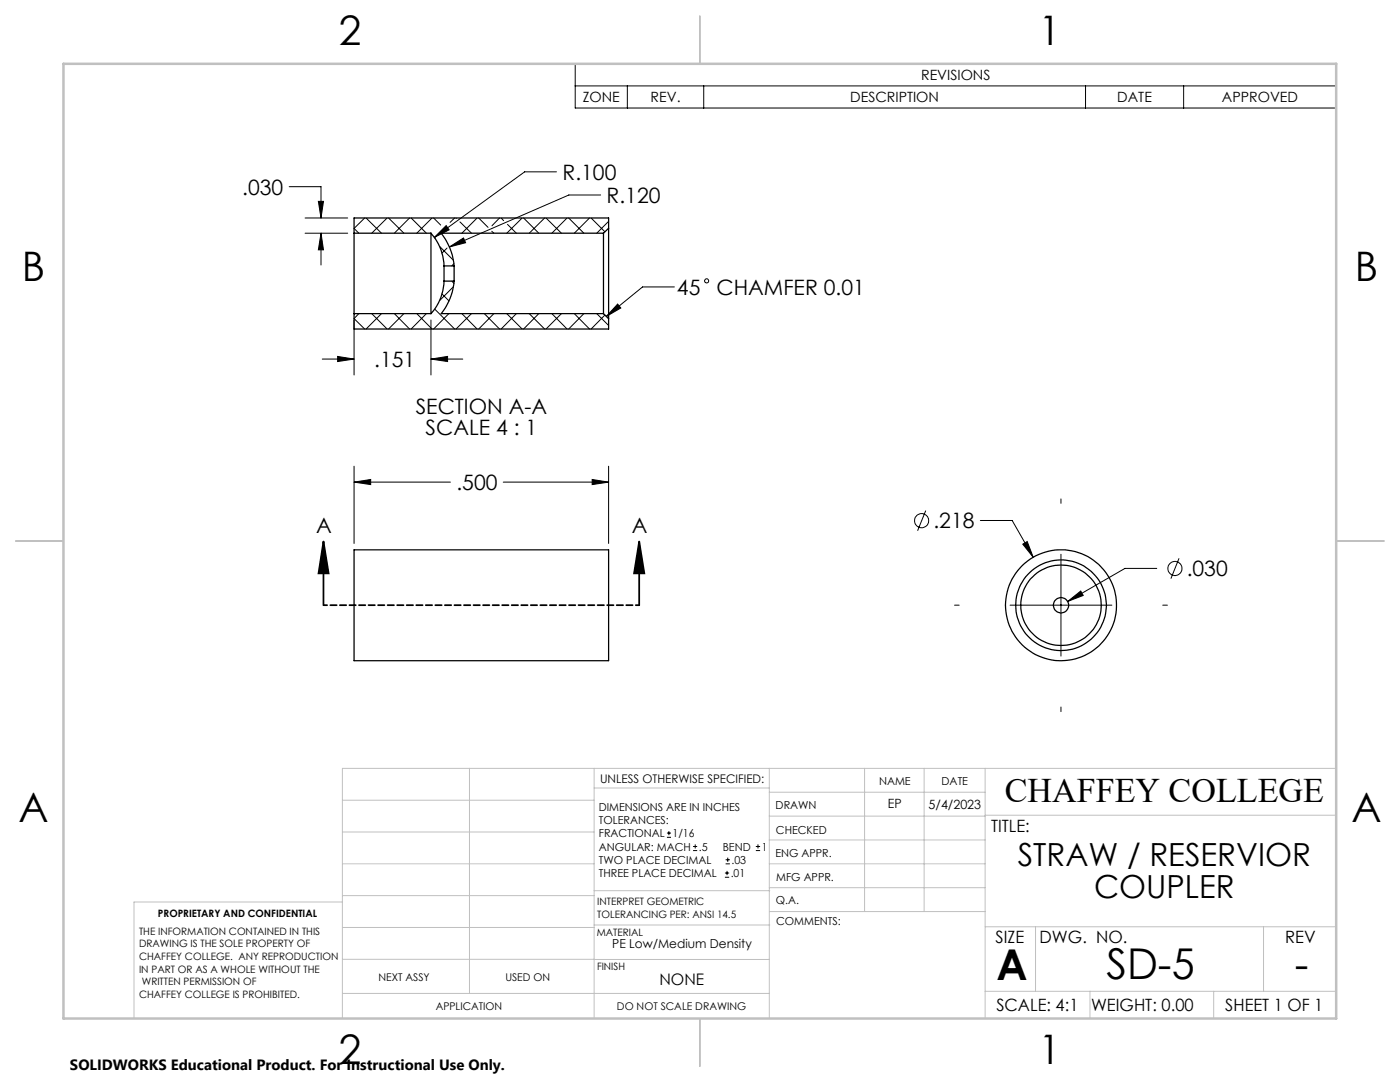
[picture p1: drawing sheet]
<svg xmlns="http://www.w3.org/2000/svg" width="279mm" height="216mm" viewBox="0 0 279 216" stroke-linecap="round" stroke-linejoin="round" font-family="sans-serif">
<g fill="none" stroke="#000" stroke-width=".25">
<path d="M70.7 46.5v16.1M70.7 46.5h15.3M86 46.5v16.1M86 46.5a10.3 10.3 0 0 1 2.6 6.6M88.6 56.1a10 10 0 0 1-2.6 6.5M88.6 53.1v3M88.6 56.1h2M88.6 53.1h2M90.6 56.1a12 12 0 0 1-2.5 6.5h32.3M90.6 53.1v3M120.4 46.5v16.1M120.4 46.5h-32.3a12.2 12.2 0 0 1 2.5 6.6"/>
<path d="M121.5 45.5v18.1M121.5 45.5v-2h-50.8v3M121.5 45.5l-1.1 1M70.7 62.6v3.1h50.8v-2.1M70.7 62.6h15.3M120.4 62.6l1.1 1M70.7 109.7h50.8v22.1h-50.8z"/>
<circle cx="211.7" cy="120.8" r="11.1"/>
<circle cx="211.7" cy="120.8" r="8"/>
<circle cx="211.8" cy="120.8" r="1.53"/>
<circle cx="211.8" cy="120.8" r="9"/>
</g>
<g fill="none" stroke="#000" stroke-width=".2">
<path d="M114.8 12.7h151.9v8.9h-151.9zM114.8 17.1h151.9M125.2 17.1v4.5M140.4 17.1v4.5M216.6 17.1v4.5M236.2 17.1v4.5M57.7 37.3h6.4v6.2M111.1 34.3h-6.4l-18 13.1M119.9 38.9h-6.4l-23.8 10.4M60.9 43.5h8.5M60.9 46.5h8.5M63.5 40.2h1.1l-.5 3.3z"/>
<path d="M64.1 46.5l.5 3.3h-1.1zM64.1 46.5v6.4M72.8 43.5l-2.1 2.1 .9 .9M73.1 43.5l3 3M77.3 43.5l-3.1 3M77.5 43.5l3.1 3M81.7 43.5l-3 3M82.1 43.5l3 3M86.2 43.5l-3 3M86.5 43.5l1.4 1.4M86.7 47.5h.1M87.7 49.2l2.8 2.7"/>
<path d="M88.2 58.6l1.4 1.4M89 45l.6 .9-2.9 1.5zM89.2 49.5l-1 1M89.7 49.3l2.8-1.8 .4 .9zM90.2 56.1l.4 .5M90.5 57.2l-2.8 2.8M90.6 52.6l-.4 .5M90.7 43.5l-.9 .9M91 43.5l.1 .1M91.8 44.3l2.3 2.2M95.2 43.5l-3 3M95.5 43.5l1.9 1.9"/>
<path d="M98.1 46.1l.5 .4M99.7 43.5l-1.5 1.5M100 43.5l.5 .5M101.3 44.8l1.7 1.7M104.2 43.5l-3.1 3M104.5 43.5l3 3M108.7 43.5l-3.1 3M109 43.5l3 3M113.2 43.5l-3.1 3M113.5 43.5l3 3M117.7 43.5l-3.1 3M118 43.5l2.7 2.7"/>
<path d="M121.5 44.2l-2.4 2.3M134.6 57.3h-6.4l-7.2 5.8M64.3 71.6h6.4M67.4 71.1l3.3 .5-3.3 .5zM70.7 63.9v10.9M71.6 62.6l-.9 1 2.1 2.1M74.2 62.6l3.1 3.1M76.1 62.6l-3 3.1M78.7 62.6l3 3.1M80.6 62.6l-3.1 3.1M83.2 62.6l3 3.1M85.1 62.6l-3 3.1"/>
<path d="M86 71.6l3.3-.5v1zM86 63.9v10.9M86 71.6h6.4M86.7 61.7l4 4M89.6 62.6l-3.1 3.1M92.2 62.6l3 3.1M94.1 62.6l-3.1 3.1M96.7 62.6l3 3.1M98.6 62.6l-3.1 3.1M101.1 62.6l3.1 3.1M103 62.6l-3 3.1M105.6 62.6l3.1 3.1"/>
<path d="M107.5 62.6l-3 3.1M110.1 62.6l3.1 3.1M112 62.6l-3 3.1M114.6 62.6l3.1 3.1M116.5 62.6l-3 3.1M119.1 62.6l2.4 2.3M120.7 62.9l-2.7 2.8M123.3 60.7l.6 .8-2.9 1.6zM70.7 96.2l3.3-.5v1zM70.7 93v15.4M70.7 96.2h19.2M100.4 96.2h21.1"/>
<path d="M118.2 95.7l3.3 .5-3.3 .5zM121.5 93v15.4M211.7 99.6v.8M184.7 101.9l-1.6 4M195.7 103.9h6.3l4.2 7.3M204.1 108.6l.9-.5 1.2 3.1zM211.7 110.6v20.3M230.9 113.4h-6.4l-11.4 6.6M235.3 111.4l-1.6 4.1M190.5 120.8h.9M201.6 120.8h20.3M213.1 120l2.6-2.1 .5 .9z"/>
<path d="M232.1 120.8h.9M211.7 141.1v.9M133.1 167.1h.8M133.1 166.2h.8M133.5 165.8v.9M138.3 169.7h.8M138.3 168.9h.8M138.7 168.5v.8M144.7 175h.8M144.7 174.2h.8M144.8 172.4h.9M144.8 171.6h.9"/>
<path d="M145.1 173.8v.8M145.2 171.1v.9M150.8 169.7h.9M150.8 168.9h.9M151.3 168.5v.8"/>
<circle cx="141" cy="56.1" r=".41"/>
<circle cx="183.9" cy="103.9" r="1.41"/>
<circle cx="234.5" cy="113.4" r="1.41"/>
</g>
<path d="M64.6 108.1l1 6.3h-2zM64.6 108.1v12.7M127.6 108.1l1 6.3h-2.1zM127.6 108.1v12.7" fill="none" stroke="#000" stroke-width=".35"/>
<path d="M127.6 120.8h-63" fill="none" stroke="#000" stroke-width=".35" stroke-dasharray="1.3 .6" stroke-dashoffset=".6"/>
<g fill="none" stroke="#c0c0c0" stroke-width=".2">
<path d="M68.3 159.7h50.3M93.7 153.3v44.9M118.6 153.3v49.9M118.6 157.2h34.9M153.5 153.3v49.9M153.5 158.1h43.1M172.5 153.3v28.6M184.4 153.3v28.6M196.6 153.3v49.9M266.7 153.3h-198.4v49.9M68.3 178.7h50.3M68.3 172.4h50.3"/>
<path d="M68.3 166h50.3M68.3 180h-41.6v23.2M118.6 177.7h35M153.5 167.6h43.1M153.5 162.8h43.1M153.5 172.4h43.1M153.5 177.1h43.1M196.6 162.7h70.1M68.3 198.2h85.2M68.3 191.4l85.2 .1M68.3 185.1h50.3M118.6 184.6h35"/>
<path d="M153.6 181.9h43M196.6 197.8h70.1M196.6 184.9h70.1M206.7 184.9v12.9M217.5 197.8v5.4M242.2 197.8v5.4M252.2 184.9v12.9"/>
</g>
<path d="M139.7 3.2v9.5M3.1 107.9h9.6M266.7 107.9h9.5M139.7 203.2v9.6" fill="none" stroke="#c0c0c0" stroke-width=".25"/>
<path d="M12.7 12.7h254v190.5h-254z" fill="none" stroke="#c0c0c0" stroke-width=".5"/>
<g fill="#000">
<path d="M123.3 60.7l.6 .8-2.9 1.6z"/>
<path d="M118.2 95.7l3.3 .5-3.3 .5zM70.7 96.2l3.3-.5v1zM204.1 108.6l2.1 2.6-1.2-3.1zM213.1 120l3.1-1.2-.5-.9zM63.5 40.2h1.1l-.5 3.3zM64.1 46.5l.5 3.3h-1.1zM67.4 71.1l3.3 .5-3.3 .5zM86 71.6l3.3-.5v1zM89 45l-2.3 2.4 2.9-1.5zM89.7 49.3l3.2-.9-.4-.9z"/>
<path d="M127.6 108.1l1 6.3h-2.1zM64.6 108.1l1 6.3h-2z"/>
</g>
<g font-size="8.5">
<text x="198.9" y="195.5">A</text>
<text x="220.8" y="195.4">SD-5</text>
<text x="258.4" y="195.4">-</text>
</g>
<g font-size="8.1">
<text x="67.6" y="8.9">2</text>
<text x="207.3" y="8.9">1</text>
<text x="4.4" y="56.2">B</text>
<text x="270.4" y="56.2">B</text>
<text x="3.7" y="164.1">A</text>
<text x="269.7" y="164.1">A</text>
<text x="67.6" y="212.4">2</text>
<text x="207.3" y="212.4">1</text>
</g>
<text font-size="6.9" x="200.5" y="160.1">CHAFFEY COLLEGE</text>
<g font-size="6.3">
<text x="203.1" y="172.9">STRAW / RESERVIOR</text>
<text x="218.4" y="179.2">COUPLER</text>
</g>
<g font-size="4.2">
<text x="112.3" y="35.9">R.100</text>
<text x="48.3" y="38.8">.030</text>
<text x="121.1" y="40.5">R.120</text>
<text x="135.1" y="58.8">45</text>
<text x="143" y="58.8">CHAMFER 0.01</text>
<text x="74.7" y="73.2">.151</text>
<text x="83" y="82.7">SECTION A-A</text>
<text x="84.9" y="86.9">SCALE 4 : 1</text>
<text x="91.1" y="97.8">.500</text>
<text x="63.1" y="106.3">A</text>
<text x="126.1" y="106.3">A</text>
<text x="186.3" y="105.4">.218</text>
<text x="236.8" y="115">.030</text>
</g>
<g font-size="3.4">
<text x="197.8" y="166">TITLE:</text>
<text x="198.7" y="188.1">SIZE</text>
<text x="207.5" y="188.1">DWG. NO.</text>
<text x="256.5" y="188.2">REV</text>
<text x="198.8" y="201.7">SCALE: 4:1</text>
<text x="217.7" y="201.8">WEIGHT: 0.00</text>
<text x="244.5" y="201.7">SHEET 1 OF 1</text>
</g>
<text font-size="3.2" x="131.6" y="196.6">NONE</text>
<text font-size="3" x="14" y="213.5">SOLIDWORKS Educational Product. For Instructional Use Only.</text>
<g font-size="2.8">
<text x="183.8" y="16">REVISIONS</text>
<text x="116.3" y="20.4">ZONE</text>
<text x="129.8" y="20.4">REV.</text>
<text x="169.7" y="20.4">DESCRIPTION</text>
<text x="223" y="20.4">DATE</text>
<text x="243.9" y="20.4">APPROVED</text>
</g>
<g font-size="2.5">
<text x="177.2" y="161.3">EP</text>
<text x="185.3" y="161.4">5/4/2023</text>
<text x="122.2" y="189.3">PE Low/Medium Density</text>
</g>
<text font-size="2.4" x="119.8" y="156.2">UNLESS OTHERWISE SPECIFIED:</text>
<g font-size="2.2">
<text x="119.5" y="161.8">DIMENSIONS ARE IN INCHES</text>
<text x="154.8" y="161.4">DRAWN</text>
<text x="175.4" y="156.6">NAME</text>
<text x="187.9" y="156.7">DATE</text>
<text x="119.5" y="164.4">TOLERANCES:</text>
<text x="119.5" y="167.1">FRACTIONAL</text>
<text x="134.2" y="167.1">1/16</text>
<text x="154.9" y="166.3">CHECKED</text>
<text x="119.5" y="172.4">TWO PLACE DECIMAL</text>
<text x="119.5" y="169.7">ANGULAR: MACH</text>
<text x="139.5" y="169.7">.5</text>
<text x="144.2" y="169.7">BEND</text>
<text x="146" y="172.4">.03</text>
<text x="152" y="169.7">1</text>
<text x="154.8" y="171">ENG APPR.</text>
<text x="119.5" y="175">THREE PLACE DECIMAL</text>
<text x="145.8" y="175">.01</text>
<text x="154.9" y="175.7">MFG APPR.</text>
<text x="154.9" y="180.4">Q.A.</text>
<text x="154.9" y="184.6">COMMENTS:</text>
</g>
<g font-size="2.1">
<text x="75.5" y="195.7">NEXT ASSY</text>
<text x="100.9" y="195.7">USED ON</text>
<text x="86.9" y="201.5">APPLICATION</text>
<text x="123.1" y="201.6">DO NOT SCALE DRAWING</text>
</g>
<g font-size="2">
<text x="31.5" y="182.9">PROPRIETARY AND CONFIDENTIAL</text>
<text x="119.2" y="180.6">INTERPRET GEOMETRIC</text>
<text x="119.2" y="183.1">TOLERANCING PER: ANSI 14.5</text>
<text x="27.8" y="186.5">THE INFORMATION CONTAINED IN THIS</text>
<text x="27.8" y="189">DRAWING IS THE SOLE PROPERTY OF</text>
<text x="27.8" y="191.6">CHAFFEY COLLEGE. ANY REPRODUCTION</text>
<text x="119.1" y="186.7">MATERIAL</text>
<text x="27.8" y="194.1">IN PART OR AS A WHOLE WITHOUT THE</text>
<text x="28.3" y="196.6">WRITTEN PERMISSION OF</text>
<text x="119.1" y="193.5">FINISH</text>
<text x="27.8" y="199.1">CHAFFEY COLLEGE IS PROHIBITED.</text>
</g>
</svg>
